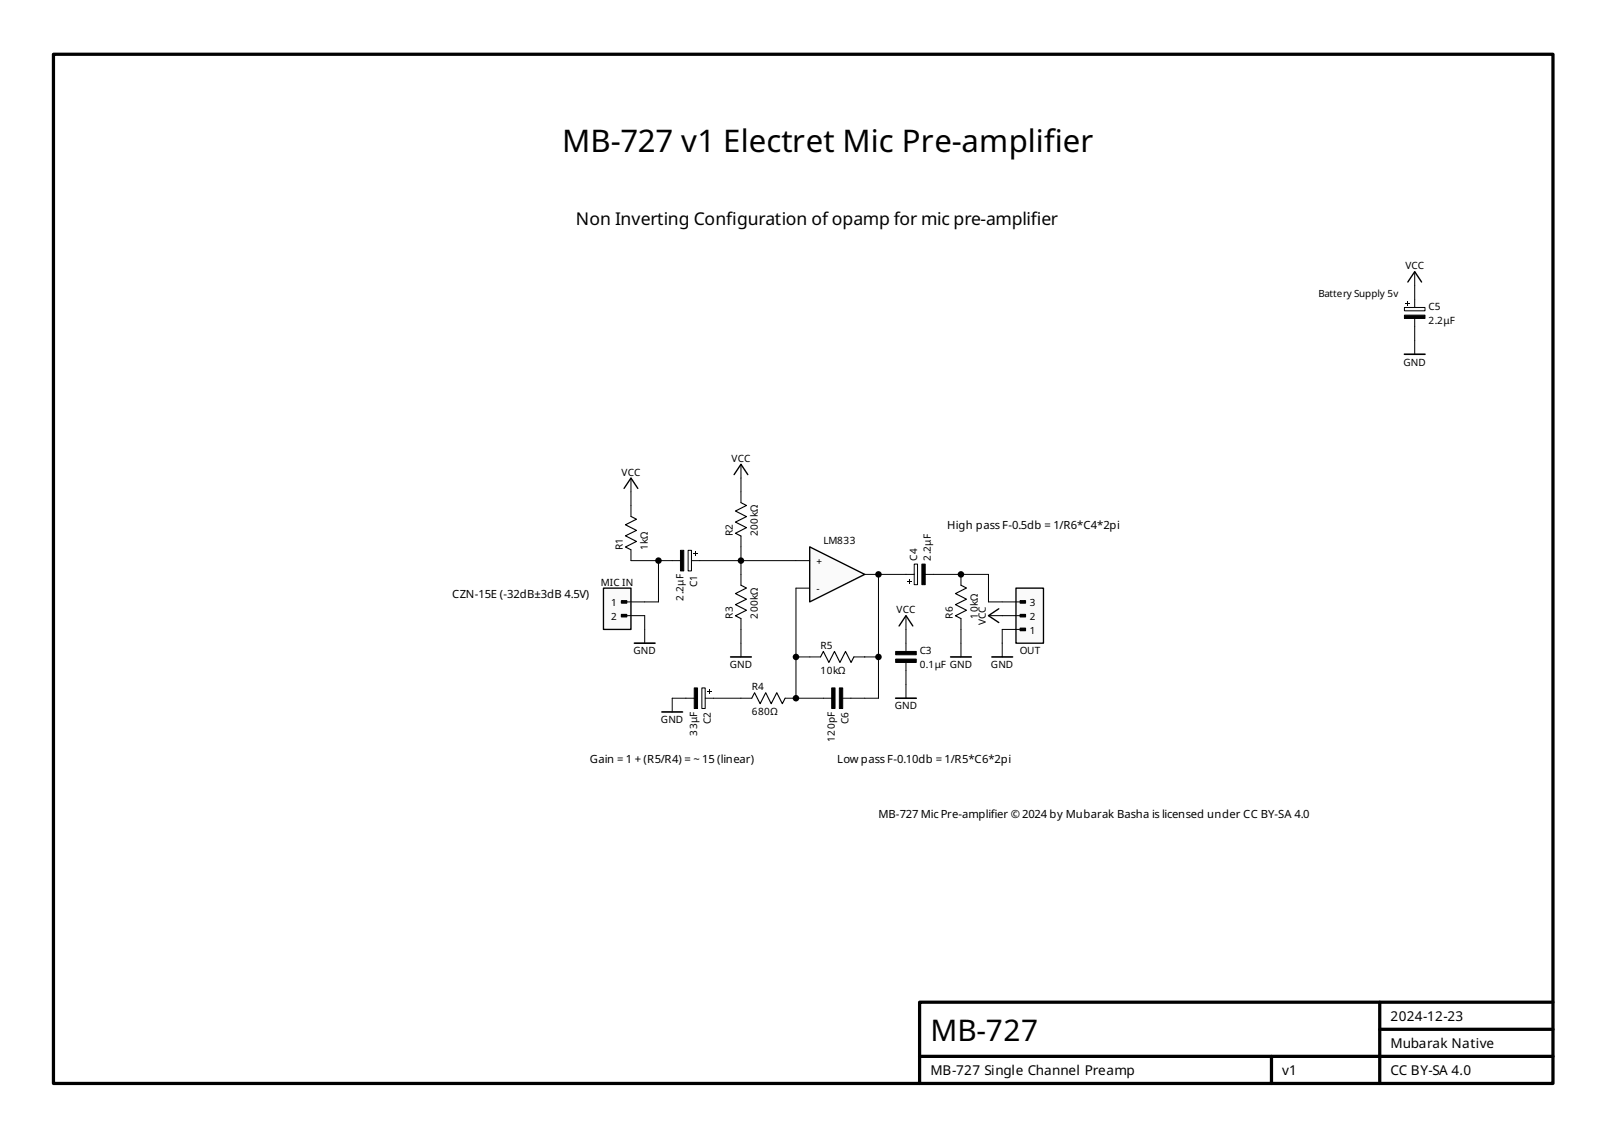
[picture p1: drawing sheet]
<svg xmlns="http://www.w3.org/2000/svg" width="297mm" height="210mm" viewBox="0 0 297 210" stroke-linecap="round" stroke-linejoin="round" font-family="sans-serif">
<path d="M122.3 131.4h3.8" fill="none" stroke="#000" stroke-width=".3"/>
<path d="M116.6 93.3v2M116.6 101.5v2M167.4 113.7v2.5M124.2 128.9v2.5" fill="none" stroke="#000" stroke-width=".18"/>
<path d="M166.1 115.6l1.3-1.9 1.2 1.9" fill="none" stroke="#000" stroke-width=".25"/>
<path d="M116.6 95.3l1 .6-2.1 1 2.1 1-2.1 1 2.1 1.1-2.1 1 1.1 .5" fill="none" stroke="#000" stroke-width=".2"/>
<path d="M168.9 104.1h.6v3.8h-.6z" fill-rule="evenodd" fill="#fafafa" stroke="#000" stroke-width=".18"/>
<path d="M170.3 104.1h.6v3.8h-.6z" fill-rule="evenodd" fill="#000" stroke="#000" stroke-width=".18"/>
<g fill="#000">
<path d="M168 106.9h.1v.9h-.1z" fill-rule="evenodd"/>
<path d="M167.6 107.3h.9v.1h-.9z" fill-rule="evenodd"/>
</g>
<path d="M116.6 88.3v2.5M136.9 90.8v2M136.9 99v2M167.4 106h1.5M170.9 106h1.5M177.5 106v2M177.5 114.2v2M182.6 113.7h2.5" fill="none" stroke="#000" stroke-width=".18"/>
<path d="M136.9 92.8l1 .5-2 1 2 1.1-2 1 2 1-2 1 1 .6M177.5 108l1 .6-2 1 2 1-2 1 2 1.1-2 1 1 .5" fill="none" stroke="#000" stroke-width=".2"/>
<path d="M115.3 90.2l1.3-1.9 1.2 1.9M184.5 112.4l-1.9 1.3 1.9 1.2" fill="none" stroke="#000" stroke-width=".25"/>
<path d="M129.7 127h.6v3.8h-.6z" fill-rule="evenodd" fill="#fafafa" stroke="#000" stroke-width=".18"/>
<path d="M128.2 127h.7v3.8h-.7z" fill-rule="evenodd" fill="#000" stroke="#000" stroke-width=".18"/>
<g fill="#000">
<path d="M130.6 127.5h.9v.2h-.9z" fill-rule="evenodd"/>
<path d="M131 127.1h.1v.9h-.1z" fill-rule="evenodd"/>
</g>
<path d="M126.7 128.9h1.5M130.3 128.9h1.5" fill="none" stroke="#000" stroke-width=".18"/>
<path d="M259.4 56.8h3.8v.6h-3.8z" fill-rule="evenodd" fill="#fafafa" stroke="#000" stroke-width=".18"/>
<path d="M259.4 58.2h3.8v.6h-3.8z" fill-rule="evenodd" fill="#000" stroke="#000" stroke-width=".18"/>
<g fill="#000">
<path d="M259.6 55.9h.9v.1h-.9z" fill-rule="evenodd"/>
<path d="M260 55.5h.1v.9h-.1z" fill-rule="evenodd"/>
</g>
<path d="M261.3 55.2v1.6M261.3 58.8v1.5M119.1 116.2v2.5" fill="none" stroke="#000" stroke-width=".18"/>
<path d="M117.2 118.7h3.8" fill="none" stroke="#000" stroke-width=".3"/>
<path d="M149.6 101l10.1 5-10.1 5.1z" fill="#fafafa" stroke="#000" stroke-width=".25"/>
<path d="M147 108.6h2.6M147 103.5h2.6M159.7 106h2.6" fill="none" stroke="#000" stroke-width=".18"/>
<path d="M111.5 108.6h5.1v7.6h-5.1z" fill-rule="evenodd" fill="#fafafa" stroke="#000" stroke-width=".25"/>
<g fill="#000" stroke="#000" stroke-width=".25">
<path d="M114.8 110.9h1v.4h-1z" fill-rule="evenodd"/>
<path d="M114.8 113.4h1v.5h-1z" fill-rule="evenodd"/>
</g>
<path d="M261.3 62.9v2.5M115.3 111.1h3.8M115.3 113.7h3.8" fill="none" stroke="#000" stroke-width=".18"/>
<path d="M259.4 65.4h3.8" fill="none" stroke="#000" stroke-width=".3"/>
<path d="M127.1 101.6h.6v3.8h-.6z" fill-rule="evenodd" fill="#fafafa" stroke="#000" stroke-width=".18"/>
<g fill="#000" stroke="#000" stroke-width=".18">
<path d="M125.7 101.6h.6v3.8h-.6z" fill-rule="evenodd"/>
<path d="M165.5 120.3h3.8v.6h-3.8z" fill-rule="evenodd"/>
<path d="M165.5 121.7h3.8v.6h-3.8z" fill-rule="evenodd"/>
</g>
<g fill="#000">
<path d="M128.1 102.1h.9v.2h-.9z" fill-rule="evenodd"/>
<path d="M128.5 101.7h.1v.9h-.1z" fill-rule="evenodd"/>
</g>
<path d="M261.3 50.2v2.5M124.2 103.5h1.5M127.7 103.5h1.6M167.4 118.7v1.6M177.5 118.7v2.6M167.4 122.3v1.5" fill="none" stroke="#000" stroke-width=".18"/>
<path d="M9.9 10h277v190h-277zM169.9 195h117M234.9 195v5M254.9 185v15M254.9 190h32M286.9 185h-117v15" fill="none" stroke="#000" stroke-width=".6"/>
<path d="M260.1 52.1l1.2-1.9 1.3 1.9" fill="none" stroke="#000" stroke-width=".25"/>
<path d="M175.6 121.3h3.8" fill="none" stroke="#000" stroke-width=".3"/>
<path d="M187.7 108.6h5.1v10.1h-5.1z" fill-rule="evenodd" fill="#fafafa" stroke="#000" stroke-width=".25"/>
<g fill="#000" stroke="#000" stroke-width=".25">
<path d="M188.5 116h.9v.4h-.9z" fill-rule="evenodd"/>
<path d="M188.5 113.4h.9v.5h-.9z" fill-rule="evenodd"/>
<path d="M188.5 110.9h.9v.4h-.9z" fill-rule="evenodd"/>
</g>
<g fill="none" stroke="#000" stroke-width=".18">
<path d="M261.3 52.7v2.5M261.3 60.3v2.6M116.6 90.8v2.5M136.9 85.7v5.1M116.6 103.5h7.6M119.1 113.7v2.5M121.6 103.5v7.6h-2.5M129.3 103.5h17.7M136.9 101v7M136.9 114.2v7.1M147 108.6v20.3M167.4 106h-5.1v22.9h-6.6"/>
<path d="M167.4 116.2v2.5M172.4 106h10.2v5.1h6.3M177.5 106h.1M177.5 116.2v2.5M185.1 113.7h3.8M185.1 113.7h.1M188.9 116.2h-3.8v5.1M124.2 128.9h2.5M131.8 128.9h7.1M145 128.9h8.6M147 121.3h4.6M157.7 121.3h4.6"/>
<path d="M159.7 121.3h.1M167.4 123.8v5.1"/>
</g>
<g fill="#000" stroke="#000" stroke-width=".18">
<path d="M153.6 127h.7v3.8h-.7z" fill-rule="evenodd"/>
<path d="M155.1 127h.6v3.8h-.6z" fill-rule="evenodd"/>
</g>
<path d="M135.6 87.6l1.3-1.9 1.2 1.9" fill="none" stroke="#000" stroke-width=".25"/>
<path d="M135 121.3h3.8M165.4 128.9h3.9M183.2 121.3h3.8" fill="none" stroke="#000" stroke-width=".3"/>
<path d="M136.9 108l1 .6-2 1 2 1-2 1 2 1.1-2 1 1 .5M138.9 128.9l.5-1 1 2 1-2 1.1 2 1-2 1 2 .5-1M151.6 121.3l.5-1 1 2 1-2 1.1 2 1-2 1 2 .5-1" fill="none" stroke="#000" stroke-width=".2"/>
<g fill="#000">
<circle cx="121.6" cy="103.5" r=".6"/>
<circle cx="136.9" cy="103.5" r=".6"/>
<circle cx="162.3" cy="106" r=".6"/>
<circle cx="177.5" cy="106" r=".6"/>
<circle cx="147" cy="128.9" r=".6"/>
<circle cx="147" cy="121.3" r=".6"/>
<circle cx="162.3" cy="121.3" r=".6"/>
</g>
<g font-size="5.7">
<text x="103.9" y="28.1">MB-727 v1 Electret Mic Pre-amplifer</text>
<text x="192.9" y="28.1">i</text>
</g>
<text font-size="5.5" x="171.9" y="192.3">MB-727</text>
<g font-size="3.2">
<text x="106.4" y="41.5">Non Inverting Confguration ofopamp for mic pre-amplifer</text>
<text x="134.1" y="41.5">i</text>
<text x="190.4" y="41.5">i</text>
</g>
<g font-size="2.5">
<text x="256.9" y="188.5">2024-12-23</text>
<text x="256.9" y="193.5">Mubarak Native</text>
<text x="171.9" y="198.5">MB-727 Single Channel Preamp</text>
<text x="236.9" y="198.5">v1</text>
<text x="256.9" y="198.5">CC BY-SA 4.0</text>
</g>
<g font-size="2.1">
<text x="175" y="97.7">High pass F-0.5db = 1/R6*C4*2pi</text>
<text x="83.5" y="110.4">CZN-15E (-32dB±3dB 4.5V)</text>
<text x="108.9" y="140.9">Gain = 1 + (R5/R4) = ~ 15 (linear)</text>
<text x="154.7" y="140.9">Low pass F-0.10db = 1/R5*C6*2pi</text>
<text x="162.3" y="151.1">MB-727 Mic Pre-amplifer ©2024 by Mubarak Basha is licensed under CC BY-SA 4.0</text>
<text x="183" y="151.1">i</text>
</g>
<g font-size="1.8">
<text x="259.6" y="49.7">VCC</text>
<text x="243.6" y="54.8">Battery Supply 5v</text>
<text x="263.9" y="57.3">C5</text>
<text x="263.9" y="59.9">2.2μF</text>
<text x="259.3" y="67.5">GND</text>
<text x="114.8" y="87.8">VCC</text>
<text x="135.1" y="85.3">VCC</text>
<text x="115.1" y="101.5" transform="rotate(-90 115.1 101.5)">R1</text>
<text x="119.6" y="101.5" transform="rotate(-90 119.6 101.5)">1kΩ</text>
<text x="135.4" y="99" transform="rotate(-90 135.4 99)">R2</text>
<text x="140" y="99" transform="rotate(-90 140 99)">200kΩ</text>
<text x="152.1" y="100.5">LM833</text>
<text x="150.8" y="104.3">+</text>
<text x="169.4" y="103.5" transform="rotate(-90 169.4 103.5)">C4</text>
<text x="172" y="103.5" transform="rotate(-90 172 103.5)">2.2μF</text>
<text x="111" y="108.1">MIC IN</text>
<text x="112.9" y="111.9">1</text>
<text x="126.3" y="110.9" transform="rotate(-90 126.3 110.9)">2.2μF</text>
<text x="128.8" y="108.3" transform="rotate(-90 128.8 108.3)">C1</text>
<text x="150.8" y="109.4">-</text>
<text x="165.6" y="113.2">VCC</text>
<text x="190.2" y="111.9">3</text>
<text x="112.9" y="114.5">2</text>
<text x="135.4" y="114.2" transform="rotate(-90 135.4 114.2)">R3</text>
<text x="140" y="114.2" transform="rotate(-90 140 114.2)">200kΩ</text>
<text x="151.6" y="119.8">R5</text>
<text x="176" y="114.2" transform="rotate(-90 176 114.2)">R6</text>
<text x="180.6" y="114.2" transform="rotate(-90 180.6 114.2)">10kΩ</text>
<text x="182.1" y="115.4" transform="rotate(-90 182.1 115.4)">VCC</text>
<text x="190.2" y="114.5">2</text>
<text x="190.2" y="117">1</text>
<text x="117" y="120.8">GND</text>
<text x="134.8" y="123.4">GND</text>
<text x="151.6" y="124.4">10kΩ</text>
<text x="169.9" y="123.4">0.1μF GND</text>
<text x="169.9" y="120.8">C3</text>
<text x="183.1" y="123.4">GND</text>
<text x="188.4" y="120.8">OUT</text>
<text x="138.9" y="132">680Ω</text>
<text x="138.9" y="127.4">R4</text>
<text x="165.3" y="131">GND</text>
<text x="122.1" y="133.5">GND</text>
<text x="128.8" y="135.8" transform="rotate(-90 128.8 135.8)">33μF</text>
<text x="131.3" y="133.7" transform="rotate(-90 131.3 133.7)">C2</text>
<text x="154.2" y="137" transform="rotate(-90 154.2 137)">120pF</text>
<text x="156.7" y="133.7" transform="rotate(-90 156.7 133.7)">C6</text>
</g>
</svg>
